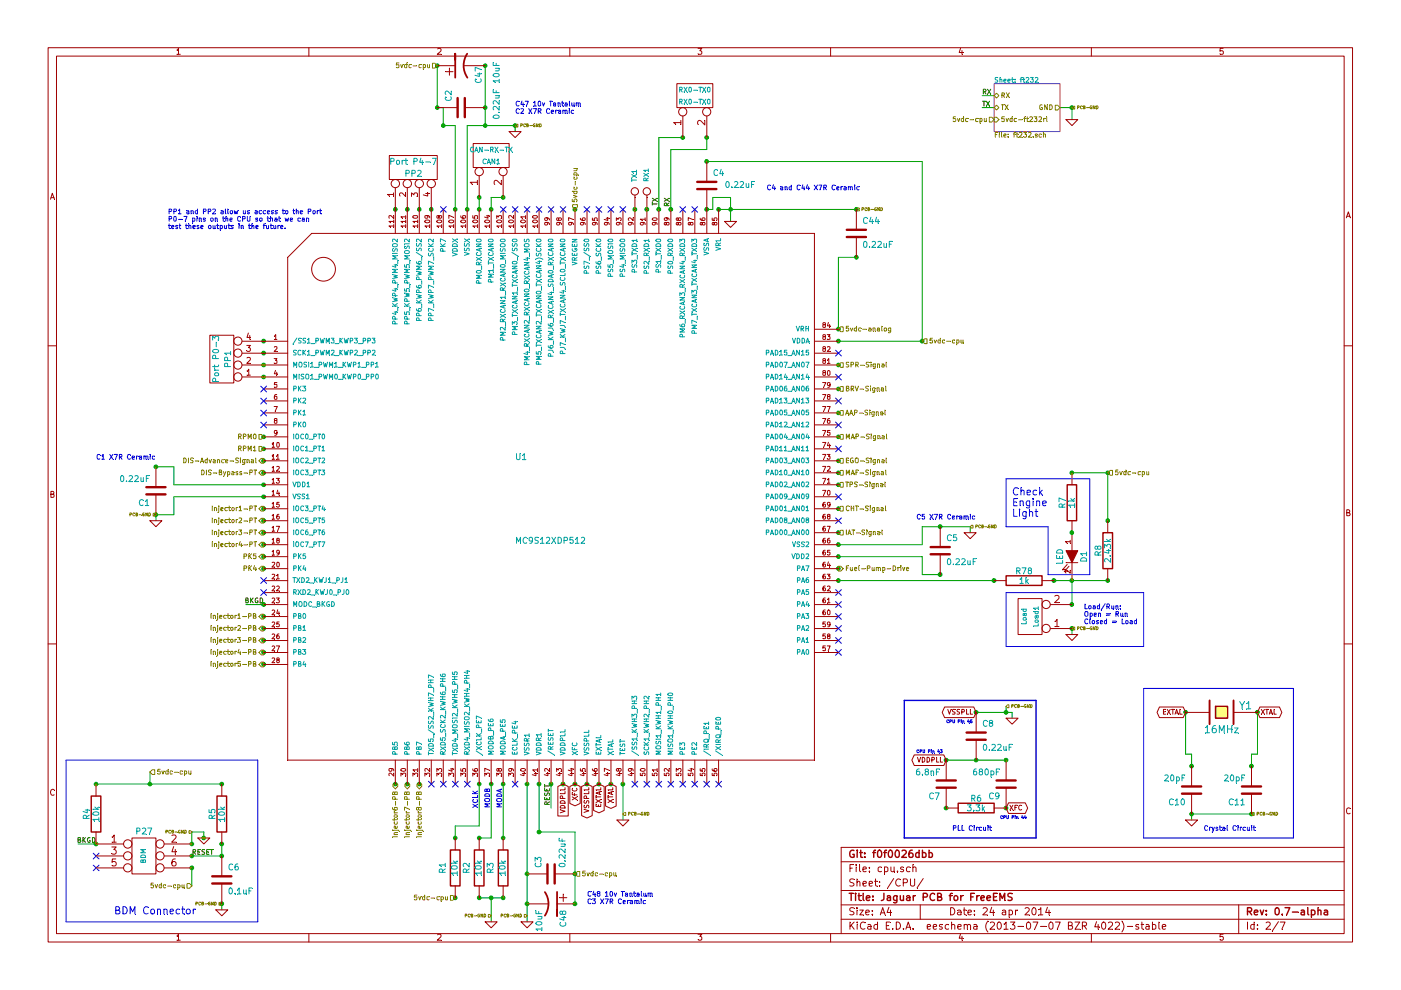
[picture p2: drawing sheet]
EESchema Schematic File Version 2
LIBS:opto
LIBS:power
LIBS:conn
LIBS:transistors
LIBS:device
LIBS:Jaguar
LIBS:Jaguar-cache
EELAYER 27 0
EELAYER END
$Descr A4 11693 8268
encoding utf-8
Sheet 2 7
Title "Jaguar PCB for FreeEMS"
Date "24 apr 2014"
Rev "0.7-alpha"
Comp "Git: f0f0026dbb"
Comment1 ""
Comment2 ""
Comment3 ""
Comment4 ""
$EndDescr
Connection ~ 5700 1150
Connection ~ 5900 1150
Wire Wire Line
	5700 1150 5500 1150
Wire Wire Line
	5500 1150 5500 1750
Connection ~ 4200 1650
Connection ~ 4000 1650
Wire Wire Line
	4000 1750 4000 1650
Connection ~ 4100 1750
Connection ~ 4000 1750
Connection ~ 4300 1050
Wire Wire Line
	4300 1100 4300 1050
Wire Wire Line
	4050 550  4050 1050
Wire Wire Line
	4100 7700 4100 7500
Connection ~ 8950 900 
Connection ~ 1700 7000
Connection ~ 1250 6550
Wire Wire Line
	1250 6450 1250 6550
Wire Notes Line
	8750 4400 8750 4800
Wire Notes Line
	8750 4400 8400 4400
Wire Notes Line
	8400 4400 8400 4000
Wire Notes Line
	9550 4950 9550 5400
Wire Wire Line
	8950 5250 8950 5300
Wire Wire Line
	8300 4850 7000 4850
Connection ~ 2200 2850
Connection ~ 2200 2950
Connection ~ 2200 3050
Connection ~ 2200 3150
Wire Notes Line
	8400 4000 9100 4000
Wire Notes Line
	9100 4000 9100 4800
Connection ~ 4100 7500
Wire Wire Line
	4000 7000 4100 7000
Wire Wire Line
	4100 7000 4100 6550
Connection ~ 4800 7550
Wire Wire Line
	4800 7550 4800 6950
Connection ~ 4500 6950
Wire Wire Line
	4800 6950 4500 6950
Wire Wire Line
	7000 4550 7700 4550
Wire Wire Line
	7700 4550 7700 4400
Wire Wire Line
	7700 4400 8100 4400
Wire Wire Line
	1300 3900 1450 3900
Wire Wire Line
	1300 4350 1300 4300
Connection ~ 6100 1750
Connection ~ 7700 2850
Wire Wire Line
	7000 2850 7700 2850
Wire Wire Line
	8950 1000 8950 900 
Wire Notes Line
	2150 6350 2150 7700
Wire Notes Line
	2150 6350 550  6350
Wire Notes Line
	550  6350 550  7700
Wire Notes Line
	550  7700 2150 7700
Wire Wire Line
	8450 6000 8450 5950
Wire Wire Line
	8450 5950 8150 5950
Wire Wire Line
	1850 7550 1850 7600
Connection ~ 4050 1050
Wire Wire Line
	4400 7700 4400 6550
Wire Wire Line
	4500 6950 4500 6550
Connection ~ 7000 4850
Connection ~ 7000 4750
Connection ~ 7000 4450
Connection ~ 7000 4250
Connection ~ 7000 4050
Connection ~ 7000 3950
Connection ~ 7000 3850
Connection ~ 7000 3650
Connection ~ 7000 3450
Connection ~ 7000 3250
Connection ~ 7000 3050
Connection ~ 2200 3650
Connection ~ 2200 3750
Connection ~ 2200 3850
Connection ~ 2200 4250
Connection ~ 2200 4350
Wire Wire Line
	2200 5050 2050 5050
Wire Bus Line
	8650 7000 8650 5850
Wire Bus Line
	8650 7000 7550 7000
Wire Bus Line
	7550 7000 7550 5850
Wire Bus Line
	7550 5850 8650 5850
Connection ~ 1850 7550
Connection ~ 1850 7050
Connection ~ 1850 6550
Wire Wire Line
	1600 7150 1850 7150
Connection ~ 1850 7150
Wire Wire Line
	1850 7150 1850 7050
Wire Wire Line
	10450 6800 9950 6800
Wire Wire Line
	9250 4350 9250 3950
Wire Wire Line
	9250 3950 8950 3950
Connection ~ 4050 900 
Connection ~ 3650 900 
Wire Wire Line
	3900 1750 3900 1050
Connection ~ 1300 3900
Wire Wire Line
	9900 5950 9900 6300
Wire Wire Line
	9900 6300 9950 6300
Wire Wire Line
	10500 5950 10500 6300
Wire Wire Line
	10500 6300 10450 6300
Connection ~ 5900 1750
Connection ~ 7000 2750
Wire Wire Line
	2200 4050 1450 4050
Wire Wire Line
	8300 800  8200 800 
Connection ~ 8400 6350
Wire Wire Line
	8300 900  8200 900 
Connection ~ 1600 7050
Connection ~ 1600 7150
Connection ~ 1600 7250
Connection ~ 800  7050
Connection ~ 6000 1750
Connection ~ 5600 1750
Connection ~ 5500 1750
Connection ~ 7000 2850
Connection ~ 4800 1750
Connection ~ 3900 1750
Connection ~ 3800 1750
Connection ~ 2200 4050
Connection ~ 2200 4150
Connection ~ 4500 6550
Connection ~ 4400 6550
Connection ~ 4200 6550
Connection ~ 4100 6550
Connection ~ 4000 6550
Connection ~ 8150 5950
Connection ~ 8150 6350
Connection ~ 7900 6350
Connection ~ 7900 6750
Connection ~ 8400 6750
Connection ~ 9950 6800
Connection ~ 10450 6800
Connection ~ 10450 6400
Connection ~ 9950 6400
Connection ~ 7000 4650
Connection ~ 7000 4550
Connection ~ 5200 6550
Wire Wire Line
	8400 6350 7900 6350
Wire Wire Line
	10450 6300 10450 6400
Wire Wire Line
	9950 6300 9950 6400
Wire Wire Line
	1450 4050 1450 3900
Wire Wire Line
	1450 4150 1450 4300
Wire Wire Line
	1450 4150 2200 4150
Wire Wire Line
	3800 1750 3800 1050
Wire Wire Line
	3800 1050 3700 1050
Wire Wire Line
	650  7050 800  7050
Connection ~ 8950 3950
Connection ~ 9250 4350
Connection ~ 8950 4850
Connection ~ 9250 4850
Wire Wire Line
	4600 6550 4600 6750
Connection ~ 4600 6550
Connection ~ 4700 6550
Connection ~ 4800 6550
Connection ~ 4900 6550
Connection ~ 5000 6550
Connection ~ 5100 6550
Connection ~ 800  6550
Wire Wire Line
	800  6550 1850 6550
Wire Notes Line
	9550 5750 9550 7000
Wire Notes Line
	9550 5750 10800 5750
Wire Notes Line
	10800 5750 10800 7000
Wire Notes Line
	10800 7000 9550 7000
Connection ~ 10500 5950
Connection ~ 9900 5950
Connection ~ 2200 5050
Wire Wire Line
	9950 6800 9950 6850
Wire Wire Line
	1600 7050 1600 6950
Wire Wire Line
	1600 6950 1700 6950
Wire Wire Line
	1700 6950 1700 7000
Wire Wire Line
	5200 6550 5200 6850
Wire Wire Line
	1600 7400 1600 7250
Wire Wire Line
	8950 900  8850 900 
Wire Wire Line
	7700 2850 7700 1350
Wire Wire Line
	7700 1350 5900 1350
Wire Wire Line
	7000 2750 7000 2150
Wire Wire Line
	7000 2150 7150 2150
Connection ~ 7150 1750
Connection ~ 5900 1350
Connection ~ 7150 2150
Connection ~ 9250 3950
Connection ~ 1300 4300
Wire Wire Line
	8950 4850 8950 5050
Connection ~ 8950 5050
Connection ~ 8950 5250
Wire Wire Line
	1450 4300 1300 4300
Wire Wire Line
	7000 4650 7700 4650
Wire Wire Line
	7700 4650 7700 4800
Wire Wire Line
	7700 4800 7850 4800
Connection ~ 3650 550 
Connection ~ 4050 550 
Connection ~ 4400 7300
Connection ~ 4800 7300
Connection ~ 4400 7550
Connection ~ 7850 4400
Connection ~ 7850 4800
Wire Wire Line
	8100 4400 8100 4450
Wire Wire Line
	4200 6550 4200 7000
Wire Wire Line
	4000 7500 4200 7500
Wire Wire Line
	4000 6550 4000 6900
Wire Wire Line
	4000 6900 3800 6900
Wire Wire Line
	3800 6900 3800 7000
Connection ~ 4200 7000
Connection ~ 4000 7000
Connection ~ 3800 7000
Connection ~ 3800 7500
Connection ~ 4000 7500
Connection ~ 4200 7500
Connection ~ 2200 3950
Wire Notes Line
	9550 4950 8400 4950
Wire Wire Line
	3700 900  3650 900 
Wire Wire Line
	3700 1050 3700 900 
Connection ~ 3700 1050
Wire Wire Line
	3650 900  3650 550 
Connection ~ 3600 1750
Connection ~ 3500 1750
Connection ~ 3400 1750
Connection ~ 3300 1750
Wire Notes Line
	9550 5400 8400 5400
Wire Notes Line
	8400 5400 8400 4950
Wire Notes Line
	9100 4800 8750 4800
Wire Wire Line
	9250 4850 8800 4850
Connection ~ 8800 4850
Connection ~ 8300 4850
Wire Wire Line
	8400 5900 8400 5950
Connection ~ 8400 5950
Wire Wire Line
	5900 1750 5950 1750
Wire Wire Line
	5950 1750 5950 1650
Wire Wire Line
	5950 1650 6100 1650
Wire Wire Line
	6100 1650 6100 1850
Wire Wire Line
	6000 1750 7150 1750
Connection ~ 5400 1750
Connection ~ 5300 1750
Connection ~ 2200 4450
Connection ~ 2200 4550
Connection ~ 2200 4750
Connection ~ 2200 5150
Connection ~ 2200 5250
Connection ~ 2200 5350
Connection ~ 2200 5450
Connection ~ 2200 5550
Connection ~ 3300 6550
Connection ~ 3400 6550
Connection ~ 3500 6550
Connection ~ 2200 4650
Wire Wire Line
	3900 1050 4300 1050
Wire Wire Line
	4100 1750 4100 1650
Wire Wire Line
	4100 1650 4200 1650
Wire Wire Line
	5600 1750 5600 1250
Wire Wire Line
	5600 1250 5900 1250
Wire Wire Line
	5900 1250 5900 1150
$Comp
L CONN_2 RX0-TX0
U 1 1
P 5800 800
F 0 "RX0-TX0" V 5750 800 40  0000 C CNN
F 1 "RX0-TX0" V 5850 800 40  0000 C CNN
F 2 "" H 5800 800 60  0001 C CNN
F 3 "" H 5800 800 60  0001 C CNN
	1    5800 800 
	0    -1   -1   0   
$EndComp
$Comp
L CONN_2 CAN1
U 1 1
P 4100 1300
F 0 "CAN1" V 4050 1300 40  0000 C CNN
F 1 "CAN-RX-TX" V 4150 1300 40  0000 C CNN
F 2 "" H 4100 1300 60  0001 C CNN
F 3 "" H 4100 1300 60  0001 C CNN
	1    4100 1300
	0    -1   -1   0   
$EndComp
Text HLabel 2200 4650 0    40   Output ~ 0
PK5
Text HLabel 2200 4750 0    40   Output ~ 0
PK4
$Comp
L CONN_1 TX1
U 1 1
P 5300 1600
F 0 "TX1" H 5380 1600 40  0000 L CNN
F 1 "TX1" H 5300 1655 30  0001 C CNN
F 2 "" H 5300 1600 60  0001 C CNN
F 3 "" H 5300 1600 60  0001 C CNN
	1    5300 1600
	0    -1   -1   0   
$EndComp
$Comp
L CONN_1 RX1
U 1 1
P 5400 1600
F 0 "RX1" H 5480 1600 40  0000 L CNN
F 1 "RX1" H 5400 1655 30  0001 C CNN
F 2 "" H 5400 1600 60  0001 C CNN
F 3 "" H 5400 1600 60  0001 C CNN
	1    5400 1600
	0    -1   -1   0   
$EndComp
Text HLabel 8100 4400 2    25   Input ~ 0
PCB-GND
Text HLabel 1300 4300 0    25   Input ~ 0
PCB-GND
Text HLabel 1600 6950 0    25   Input ~ 0
PCB-GND
Text HLabel 1850 7550 0    25   Input ~ 0
PCB-GND
Text HLabel 4100 7650 0    25   Input ~ 0
PCB-GND
Text HLabel 4400 7650 0    25   Input ~ 0
PCB-GND
Text HLabel 5200 6800 2    25   Input ~ 0
PCB-GND
Text HLabel 10450 6800 2    25   Input ~ 0
PCB-GND
Text HLabel 8400 5900 2    25   Input ~ 0
PCB-GND
Text HLabel 8950 5250 2    25   Input ~ 0
PCB-GND
Text HLabel 7150 1750 2    25   Input ~ 0
PCB-GND
Text HLabel 8950 900  2    25   Input ~ 0
PCB-GND
Text HLabel 4300 1050 2    25   Input ~ 0
PCB-GND
Text HLabel 9250 3950 2    40   Input ~ 0
5vdc-cpu
Text HLabel 4800 1750 1    40   Input ~ 0
5vdc-cpu
Text HLabel 7700 2850 2    40   Input ~ 0
5vdc-cpu
Text HLabel 1600 7400 0    40   Input ~ 0
5vdc-cpu
Text HLabel 1250 6450 2    40   Input ~ 0
5vdc-cpu
Text HLabel 4800 7300 2    40   Input ~ 0
5vdc-cpu
Text HLabel 3800 7500 0    40   Input ~ 0
5vdc-cpu
Text HLabel 8300 1000 0    40   Input ~ 0
5vdc-cpu
$Comp
L CP1 C47
U 1 1
P 3850 550
F 0 "C47" H 3700 400 50  0000 L CNN
F 1 "10uF" H 3700 250 50  0000 L CNN
F 2 "" H 3850 550 60  0001 C CNN
F 3 "" H 3850 550 60  0001 C CNN
	1    3850 550 
	0    -1   -1   0   
$EndComp
Text HLabel 3650 550  0    40   Input ~ 0
5vdc-cpu
Text Notes 7900 6050 0    25   ~ 0
CPU Pin 45
Text Notes 8350 6850 0    25   ~ 0
CPU Pin 44
Text Notes 7650 6300 0    25   ~ 0
CPU Pin 43
$Comp
L R R78
U 1 1
P 8550 4850
F 0 "R78" V 8630 4850 50  0000 C CNN
F 1 "1k" V 8550 4850 50  0000 C CNN
F 2 "" H 8550 4850 60  0001 C CNN
F 3 "" H 8550 4850 60  0001 C CNN
	1    8550 4850
	0    -1   -1   0   
$EndComp
Text Notes 1400 1800 0    40   ~ 0
PP1 and PP2 allow us access to the Port\nP0-7 pins on the CPU so that we can \ntest these outputs in the future.
NoConn ~ 7000 5050
NoConn ~ 7000 4950
$Comp
L CONN_4 PP2
U 1 1
P 3450 1400
F 0 "PP2" V 3400 1400 50  0000 C CNN
F 1 "Port P4-7" V 3500 1400 50  0000 C CNN
F 2 "" H 3450 1400 60  0001 C CNN
F 3 "" H 3450 1400 60  0001 C CNN
	1    3450 1400
	0    -1   -1   0   
$EndComp
$Comp
L CONN_4 PP1
U 1 1
P 1850 3000
F 0 "PP1" V 1800 3000 50  0000 C CNN
F 1 "Port P0-3" V 1900 3000 50  0000 C CNN
F 2 "" H 1850 3000 60  0001 C CNN
F 3 "" H 1850 3000 60  0001 C CNN
	1    1850 3000
	-1   0    0    1   
$EndComp
Text Notes 8450 4150 0    60   ~ 0
Check\nEngine\nLight
NoConn ~ 7000 5450
Text HLabel 3500 6550 3    40   Output ~ 0
Injector8-PB
Text HLabel 3400 6550 3    40   Output ~ 0
Injector7-PB
Text HLabel 2200 4550 0    40   Output ~ 0
Injector4-PT
Text HLabel 2200 3950 0    40   Output ~ 0
DIS-Bypass-PT
Text HLabel 3300 6550 3    40   Output ~ 0
Injector6-PB
Text HLabel 2200 5550 0    40   Output ~ 0
Injector5-PB
Text HLabel 2200 5450 0    40   Output ~ 0
Injector4-PB
Text HLabel 2200 5350 0    40   Output ~ 0
Injector3-PB
Text HLabel 2200 5250 0    40   Output ~ 0
Injector2-PB
$Comp
L CP1 C48
U 1 1
P 4600 7550
F 0 "C48" H 4650 7650 50  0000 L CNN
F 1 "10uF" H 4650 7450 50  0000 L CNN
F 2 "" H 4600 7550 60  0001 C CNN
F 3 "" H 4600 7550 60  0001 C CNN
	1    4600 7550
	0    1    1    0   
$EndComp
Text Notes 6400 1600 0    40   ~ 0
C4 and C44 X7R Ceramic
Text Notes 4900 7500 0    40   ~ 0
C48 10v Tantalum\nC3 X7R Ceramic
Text Notes 4300 900  0    40   ~ 0
C47 10v Tantalum\nC2 X7R Ceramic
$Comp
L C C5
U 1 1
P 7850 4600
F 0 "C5" H 7900 4700 50  0000 L CNN
F 1 "0.22uF" H 7900 4500 50  0000 L CNN
F 2 "" H 7850 4600 60  0001 C CNN
F 3 "" H 7850 4600 60  0001 C CNN
	1    7850 4600
	1    0    0    -1  
$EndComp
$Comp
L C C1
U 1 1
P 1300 4100
F 0 "C1" H 1350 4200 50  0000 L CNN
F 1 "0.22uF" H 1350 4000 50  0000 L CNN
F 2 "" H 1300 4100 60  0001 C CNN
F 3 "" H 1300 4100 60  0001 C CNN
	1    1300 4100
	-1   0    0    1   
$EndComp
Text Notes 9050 5100 0    40   ~ 0
Load/Run:\nOpen = Run\nClosed = Load
Text Notes 800  3850 0    40   ~ 0
C1 X7R Ceramic
Text Notes 7650 4350 0    40   ~ 0
C5 X7R Ceramic
$Comp
L CONN_2 Load1
U 1 1
P 8600 5150
F 0 "Load1" V 8550 5150 40  0000 C CNN
F 1 "Load" V 8650 5150 40  0000 C CNN
F 2 "" H 8600 5150 60  0001 C CNN
F 3 "" H 8600 5150 60  0001 C CNN
	1    8600 5150
	-1   0    0    1   
$EndComp
$Comp
L GND #PWR02
U 1 1
P 1300 4350
F 0 "#PWR02" H 1300 4350 30  0001 C CNN
F 1 "GND" H 1300 4280 30  0001 C CNN
F 2 "" H 1300 4350 60  0001 C CNN
F 3 "" H 1300 4350 60  0001 C CNN
	1    1300 4350
	1    0    0    -1  
$EndComp
$Comp
L C C44
U 1 1
P 7150 1950
F 0 "C44" H 7200 2050 50  0000 L CNN
F 1 "0.22uF" H 7200 1850 50  0000 L CNN
F 2 "" H 7150 1950 60  0001 C CNN
F 3 "" H 7150 1950 60  0001 C CNN
	1    7150 1950
	1    0    0    -1  
$EndComp
$Comp
L GND #PWR03
U 1 1
P 5200 6850
F 0 "#PWR03" H 5200 6850 30  0001 C CNN
F 1 "GND" H 5200 6780 30  0001 C CNN
F 2 "" H 5200 6850 60  0001 C CNN
F 3 "" H 5200 6850 60  0001 C CNN
	1    5200 6850
	1    0    0    -1  
$EndComp
$Comp
L GND #PWR04
U 1 1
P 8450 6000
F 0 "#PWR04" H 8450 6000 30  0001 C CNN
F 1 "GND" H 8450 5930 30  0001 C CNN
F 2 "" H 8450 6000 60  0001 C CNN
F 3 "" H 8450 6000 60  0001 C CNN
	1    8450 6000
	1    0    0    -1  
$EndComp
$Comp
L GND #PWR05
U 1 1
P 1700 7000
F 0 "#PWR05" H 1700 7000 30  0001 C CNN
F 1 "GND" H 1700 6930 30  0001 C CNN
F 2 "" H 1700 7000 60  0001 C CNN
F 3 "" H 1700 7000 60  0001 C CNN
	1    1700 7000
	1    0    0    -1  
$EndComp
$Comp
L GND #PWR06
U 1 1
P 1850 7600
F 0 "#PWR06" H 1850 7600 30  0001 C CNN
F 1 "GND" H 1850 7530 30  0001 C CNN
F 2 "" H 1850 7600 60  0001 C CNN
F 3 "" H 1850 7600 60  0001 C CNN
	1    1850 7600
	1    0    0    -1  
$EndComp
$Comp
L GND #PWR07
U 1 1
P 4300 1100
F 0 "#PWR07" H 4300 1100 30  0001 C CNN
F 1 "GND" H 4300 1030 30  0001 C CNN
F 2 "" H 4300 1100 60  0001 C CNN
F 3 "" H 4300 1100 60  0001 C CNN
	1    4300 1100
	1    0    0    -1  
$EndComp
$Comp
L GND #PWR08
U 1 1
P 8950 1000
F 0 "#PWR08" H 8950 1000 30  0001 C CNN
F 1 "GND" H 8950 930 30  0001 C CNN
F 2 "" H 8950 1000 60  0001 C CNN
F 3 "" H 8950 1000 60  0001 C CNN
	1    8950 1000
	1    0    0    -1  
$EndComp
$Comp
L GND #PWR09
U 1 1
P 6100 1850
F 0 "#PWR09" H 6100 1850 30  0001 C CNN
F 1 "GND" H 6100 1780 30  0001 C CNN
F 2 "" H 6100 1850 60  0001 C CNN
F 3 "" H 6100 1850 60  0001 C CNN
	1    6100 1850
	1    0    0    -1  
$EndComp
$Comp
L GND #PWR010
U 1 1
P 8950 5300
F 0 "#PWR010" H 8950 5300 30  0001 C CNN
F 1 "GND" H 8950 5230 30  0001 C CNN
F 2 "" H 8950 5300 60  0001 C CNN
F 3 "" H 8950 5300 60  0001 C CNN
	1    8950 5300
	1    0    0    -1  
$EndComp
$Comp
L GND #PWR011
U 1 1
P 8100 4450
F 0 "#PWR011" H 8100 4450 30  0001 C CNN
F 1 "GND" H 8100 4380 30  0001 C CNN
F 2 "" H 8100 4450 60  0001 C CNN
F 3 "" H 8100 4450 60  0001 C CNN
	1    8100 4450
	1    0    0    -1  
$EndComp
$Comp
L GND #PWR012
U 1 1
P 9950 6850
F 0 "#PWR012" H 9950 6850 30  0001 C CNN
F 1 "GND" H 9950 6780 30  0001 C CNN
F 2 "" H 9950 6850 60  0001 C CNN
F 3 "" H 9950 6850 60  0001 C CNN
	1    9950 6850
	1    0    0    -1  
$EndComp
Text Notes 4000 6750 1    40   ~ 0
XCLK
$Comp
L GND #PWR013
U 1 1
P 4400 7700
F 0 "#PWR013" H 4400 7700 30  0001 C CNN
F 1 "GND" H 4400 7630 30  0001 C CNN
F 2 "" H 4400 7700 60  0001 C CNN
F 3 "" H 4400 7700 60  0001 C CNN
	1    4400 7700
	1    0    0    -1  
$EndComp
$Comp
L GND #PWR014
U 1 1
P 4100 7700
F 0 "#PWR014" H 4100 7700 30  0001 C CNN
F 1 "GND" H 4100 7630 30  0001 C CNN
F 2 "" H 4100 7700 60  0001 C CNN
F 3 "" H 4100 7700 60  0001 C CNN
	1    4100 7700
	1    0    0    -1  
$EndComp
Text Notes 4100 6750 1    40   ~ 0
MODB
Text Notes 4200 6750 1    40   ~ 0
MODA
Text Notes 10050 6950 0    40   ~ 0
Crystal Circuit
Text Notes 7950 6950 0    40   ~ 0
PLL Circuit
Text Notes 950  7650 0    60   ~ 0
BDM Connector
Text HLabel 7000 2750 2    40   Input ~ 0
5vdc-analog
Text HLabel 7000 3450 2    40   Input ~ 0
AAP-Signal
NoConn ~ 7000 4350
$Comp
L LED D1
U 1 1
P 8950 4650
F 0 "D1" H 8950 4750 50  0000 C CNN
F 1 "LED" H 8950 4550 50  0000 C CNN
F 2 "" H 8950 4650 60  0001 C CNN
F 3 "" H 8950 4650 60  0001 C CNN
	1    8950 4650
	0    1    1    0   
$EndComp
$Comp
L R R8
U 1 1
P 9250 4600
F 0 "R8" V 9330 4600 50  0000 C CNN
F 1 "2.43k" V 9250 4600 50  0000 C CNN
F 2 "" H 9250 4600 60  0001 C CNN
F 3 "" H 9250 4600 60  0001 C CNN
	1    9250 4600
	-1   0    0    1   
$EndComp
$Comp
L C C6
U 1 1
P 1850 7350
F 0 "C6" H 1900 7450 50  0000 L CNN
F 1 "0.1uF" H 1900 7250 50  0000 L CNN
F 2 "" H 1850 7350 60  0001 C CNN
F 3 "" H 1850 7350 60  0001 C CNN
	1    1850 7350
	1    0    0    -1  
$EndComp
Text HLabel 7000 3950 2    40   Input ~ 0
MAF-Signal
Text HLabel 7000 3050 2    40   Input ~ 0
SPR-Signal
Text HLabel 7000 3250 2    40   Input ~ 0
BRV-Signal
Text HLabel 7000 3650 2    40   Input ~ 0
MAP-Signal
Text HLabel 7000 3850 2    40   Input ~ 0
EGO-Signal
Text HLabel 7000 4050 2    40   Input ~ 0
TPS-Signal
Text HLabel 7000 4250 2    40   Input ~ 0
CHT-Signal
Text HLabel 7000 4450 2    40   Input ~ 0
IAT-Signal
Text HLabel 7000 4750 2    40   Output ~ 0
Fuel-Pump-Drive
Text HLabel 2200 5150 0    40   Output ~ 0
Injector1-PB
Text HLabel 2200 4450 0    40   Output ~ 0
Injector3-PT
Text HLabel 2200 4350 0    40   Output ~ 0
Injector2-PT
Text HLabel 2200 4250 0    40   Output ~ 0
Injector1-PT
Text HLabel 2200 3850 0    40   Output ~ 0
DIS-Advance-Signal
Text HLabel 2200 3750 0    40   Input ~ 0
RPM1
Text HLabel 2200 3650 0    40   Input ~ 0
RPM0
$Comp
L MC9S12XDP512 U1
U 1 1
P 4600 4150
F 0 "U1" H 4300 4450 50  0000 L BNN
F 1 "MC9S12XDP512" H 4300 3750 50  0000 L BNN
F 2 "mc9s12xdp512-LQFP112" H 4600 4300 50  0001 C CNN
F 3 "" H 4600 4150 60  0001 C CNN
	1    4600 4150
	1    0    0    -1  
$EndComp
NoConn ~ 5000 1750
NoConn ~ 4700 1750
$Sheet
S 8300 700  550  400 
U 4F0A3F95
F0 "ft232" 40
F1 "ft232.sch" 40
F2 "RX" B L 8300 800 40 
F3 "TX" B L 8300 900 40 
F4 "GND" O R 8850 900 40 
F5 "5vdc-ft232rl" I L 8300 1000 40 
$EndSheet
NoConn ~ 2200 3250
NoConn ~ 2200 3350
NoConn ~ 2200 3450
NoConn ~ 2200 3550
NoConn ~ 2200 4850
NoConn ~ 2200 4950
NoConn ~ 3600 6550
NoConn ~ 3700 6550
NoConn ~ 3800 6550
NoConn ~ 3900 6550
NoConn ~ 4300 6550
NoConn ~ 5300 6550
NoConn ~ 5400 6550
NoConn ~ 5500 6550
NoConn ~ 5600 6550
NoConn ~ 5700 6550
NoConn ~ 5800 6550
NoConn ~ 5900 6550
NoConn ~ 6000 6550
NoConn ~ 7000 5350
NoConn ~ 7000 5250
NoConn ~ 7000 5150
NoConn ~ 7000 4150
NoConn ~ 7000 3750
NoConn ~ 7000 3550
NoConn ~ 7000 3350
NoConn ~ 7000 3150
NoConn ~ 7000 2950
NoConn ~ 5800 1750
NoConn ~ 5700 1750
NoConn ~ 5200 1750
NoConn ~ 5100 1750
NoConn ~ 4900 1750
NoConn ~ 4600 1750
NoConn ~ 4500 1750
NoConn ~ 4400 1750
NoConn ~ 4300 1750
NoConn ~ 4200 1750
NoConn ~ 3700 1750
Text Label 1600 7150 0    40   ~ 0
RESET
Text Label 800  7050 2    40   ~ 0
BKGD
NoConn ~ 800  7250
NoConn ~ 800  7150
$Comp
L CONN_3X2 P27
U 1 1
P 1200 7200
F 0 "P27" H 1200 7450 50  0000 C CNN
F 1 "BDM" V 1200 7250 40  0000 C CNN
F 2 "" H 1200 7200 60  0001 C CNN
F 3 "" H 1200 7200 60  0001 C CNN
	1    1200 7200
	1    0    0    -1  
$EndComp
$Comp
L R R4
U 1 1
P 800 6800
F 0 "R4" V 880 6800 50  0000 C CNN
F 1 "10k" V 800 6800 50  0000 C CNN
F 2 "" H 800 6800 60  0001 C CNN
F 3 "" H 800 6800 60  0001 C CNN
	1    800  6800
	-1   0    0    1   
$EndComp
$Comp
L R R5
U 1 1
P 1850 6800
F 0 "R5" V 1930 6800 50  0000 C CNN
F 1 "10k" V 1850 6800 50  0000 C CNN
F 2 "" H 1850 6800 60  0001 C CNN
F 3 "" H 1850 6800 60  0001 C CNN
	1    1850 6800
	-1   0    0    1   
$EndComp
Text Label 8200 900  0    40   ~ 0
TX
Text Label 8200 800  0    40   ~ 0
RX
Text Label 5600 1650 3    40   ~ 0
RX
Text Label 5500 1650 3    40   ~ 0
TX
Text Label 2200 5050 2    40   ~ 0
BKGD
Text Label 4600 6550 3    40   ~ 0
RESET
$Comp
L R R1
U 1 1
P 3800 7250
F 0 "R1" V 3700 7250 50  0000 C CNN
F 1 "10k" V 3800 7250 50  0000 C CNN
F 2 "" H 3800 7250 60  0001 C CNN
F 3 "" H 3800 7250 60  0001 C CNN
	1    3800 7250
	1    0    0    -1  
$EndComp
$Comp
L R R2
U 1 1
P 4000 7250
F 0 "R2" V 3900 7250 50  0000 C CNN
F 1 "10k" V 4000 7250 50  0000 C CNN
F 2 "" H 4000 7250 60  0001 C CNN
F 3 "" H 4000 7250 60  0001 C CNN
	1    4000 7250
	1    0    0    -1  
$EndComp
$Comp
L R R3
U 1 1
P 4200 7250
F 0 "R3" V 4100 7250 50  0000 C CNN
F 1 "10k" V 4200 7250 50  0000 C CNN
F 2 "" H 4200 7250 60  0001 C CNN
F 3 "" H 4200 7250 60  0001 C CNN
	1    4200 7250
	1    0    0    -1  
$EndComp
$Comp
L R R7
U 1 1
P 8950 4200
F 0 "R7" V 9030 4200 50  0000 C CNN
F 1 "1k" V 8950 4200 50  0000 C CNN
F 2 "" H 8950 4200 60  0001 C CNN
F 3 "" H 8950 4200 60  0001 C CNN
	1    8950 4200
	-1   0    0    1   
$EndComp
Text GLabel 4800 6550 3    40   BiDi ~ 0
XFC
Text GLabel 4700 6550 3    40   Input ~ 0
VDDPLL
Text GLabel 4900 6550 3    40   BiDi ~ 0
VSSPLL
Text GLabel 7900 6350 0    40   BiDi ~ 0
VDDPLL
Text GLabel 8400 6750 2    40   BiDi ~ 0
XFC
Text GLabel 8150 5950 0    40   BiDi ~ 0
VSSPLL
Text GLabel 5100 6550 3    40   BiDi ~ 0
XTAL
Text GLabel 5000 6550 3    40   BiDi ~ 0
EXTAL
Text GLabel 9900 5950 0    40   BiDi ~ 0
EXTAL
Text GLabel 10500 5950 2    40   BiDi ~ 0
XTAL
$Comp
L CRYSTAL Y1
U 1 1
P 10200 5950
F 0 "Y1" H 10400 6000 60  0000 C CNN
F 1 "16MHz" H 10200 5800 60  0000 C CNN
F 2 "" H 10200 5950 60  0001 C CNN
F 3 "" H 10200 5950 60  0001 C CNN
	1    10200 5950
	1    0    0    -1  
$EndComp
$Comp
L C C11
U 1 1
P 10450 6600
F 0 "C11" H 10500 6700 50  0000 L CNN
F 1 "20pF" H 10500 6500 50  0000 L CNN
F 2 "" H 10450 6600 60  0001 C CNN
F 3 "" H 10450 6600 60  0001 C CNN
	1    10450 6600
	-1   0    0    1   
$EndComp
$Comp
L C C10
U 1 1
P 9950 6600
F 0 "C10" H 10000 6700 50  0000 L CNN
F 1 "20pF" H 10000 6500 50  0000 L CNN
F 2 "" H 9950 6600 60  0001 C CNN
F 3 "" H 9950 6600 60  0001 C CNN
	1    9950 6600
	-1   0    0    1   
$EndComp
$Comp
L R R6
U 1 1
P 8150 6750
F 0 "R6" V 8230 6750 50  0000 C CNN
F 1 "3.3k" V 8150 6750 50  0000 C CNN
F 2 "" H 8150 6750 60  0001 C CNN
F 3 "" H 8150 6750 60  0001 C CNN
	1    8150 6750
	0    -1   -1   0   
$EndComp
$Comp
L C C9
U 1 1
P 8400 6550
F 0 "C9" H 8450 6650 50  0000 L CNN
F 1 "680pF" H 8450 6450 50  0000 L CNN
F 2 "" H 8400 6550 60  0001 C CNN
F 3 "" H 8400 6550 60  0001 C CNN
	1    8400 6550
	-1   0    0    1   
$EndComp
$Comp
L C C7
U 1 1
P 7900 6550
F 0 "C7" H 7950 6650 50  0000 L CNN
F 1 "6.8nF" H 7950 6450 50  0000 L CNN
F 2 "" H 7900 6550 60  0001 C CNN
F 3 "" H 7900 6550 60  0001 C CNN
	1    7900 6550
	-1   0    0    1   
$EndComp
$Comp
L C C8
U 1 1
P 8150 6150
F 0 "C8" H 8200 6250 50  0000 L CNN
F 1 "0.22uF" H 8200 6050 50  0000 L CNN
F 2 "" H 8150 6150 60  0001 C CNN
F 3 "" H 8150 6150 60  0001 C CNN
	1    8150 6150
	1    0    0    -1  
$EndComp
$Comp
L C C3
U 1 1
P 4600 7300
F 0 "C3" H 4650 7400 50  0000 L CNN
F 1 "0.22uF" H 4650 7200 50  0000 L CNN
F 2 "" H 4600 7300 60  0001 C CNN
F 3 "" H 4600 7300 60  0001 C CNN
	1    4600 7300
	0    -1   -1   0   
$EndComp
$Comp
L C C4
U 1 1
P 5900 1550
F 0 "C4" H 5950 1650 50  0000 L CNN
F 1 "0.22uF" H 6050 1550 50  0000 L CNN
F 2 "" H 5900 1550 60  0001 C CNN
F 3 "" H 5900 1550 60  0001 C CNN
	1    5900 1550
	1    0    0    -1  
$EndComp
$Comp
L C C2
U 1 1
P 3850 900
F 0 "C2" H 3900 1000 50  0000 L CNN
F 1 "0.22uF" H 3750 600 50  0000 L CNN
F 2 "" H 3850 900 60  0001 C CNN
F 3 "" H 3850 900 60  0001 C CNN
	1    3850 900 
	0    -1   -1   0   
$EndComp
Connection ~ 8950 4450
$EndSCHEMATC
